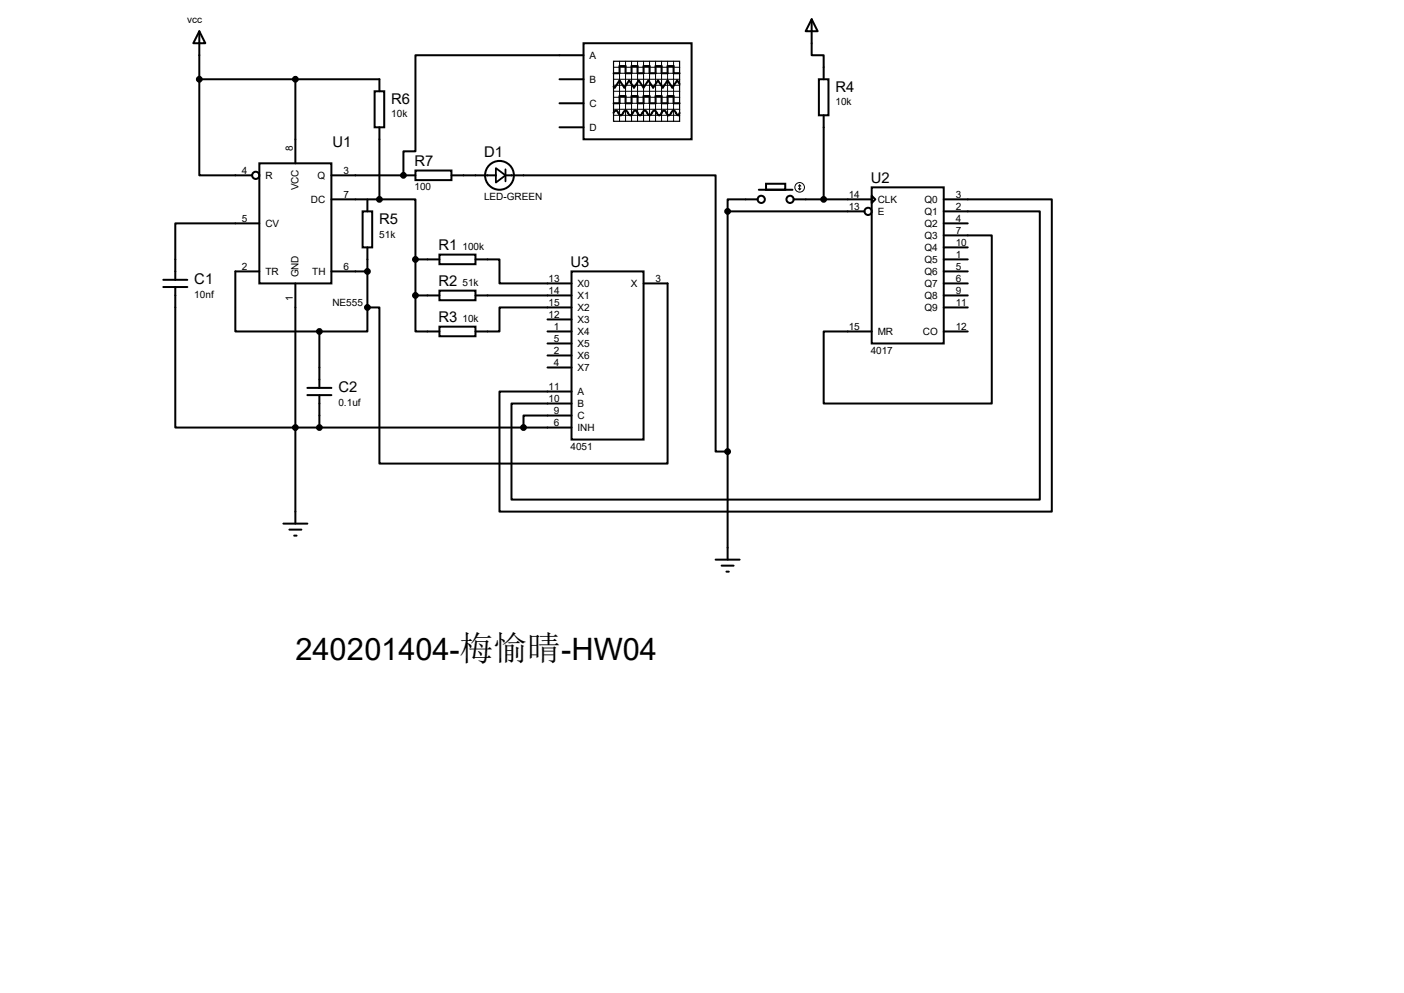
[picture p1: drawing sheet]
<svg xmlns="http://www.w3.org/2000/svg" width="297mm" height="210mm" viewBox="0 0 297 210" stroke-linecap="round" stroke-linejoin="round" font-family="sans-serif">
<g fill="none" stroke="#000" stroke-width=".42">
<path d="M42.2 6.6l1.2 2.5h-2.5zM42.2 16.8v20.3h11.1M42.2 16.8h38.1v2.5M42.2 6.6v10.2M62.5 16.8v17.7M79.2 19.3h2.1v7.6h-2.1zM118.4 16.8h5M123.4 9.1h22.9v20.4h-22.9zM123.4 11.7h-35.5v20.3h-2.6v5.1M129.8 15.5h1.3v-1.5h1.2v1.5h1.3v-1.5h1.3v1.5h1.2v-1.5h1.3v1.5h1.3v-1.5h1.3v1.5h1.2v-1.5h1.3v1.5h1.3M143.8 17.8l-.5-.8-1.1 1.5-1-1.5-1 1.5-1-1.5-1 1.5-1-1.5-1.1 1.5-1-1.5-1 1.5-1-1.5-1 1.5-1-1.5-1.1 1.5-.2-.2M171.7 4.1l1.3 2.5h-2.6z"/>
<path d="M171.7 4.1v7.6h2.5v5.1M173.2 16.8h2.1v7.6h-2.1zM54.9 34.5h15.2v25.4h-15.2zM70.1 37.1h17.8M80.3 26.9v15.3M87.9 36.1h7.6v2h-7.6zM95.5 37.1h9.4M106.9 37.1h44.5v58.4h2.5M118.4 21.8h5M118.4 26.9h5M129.8 23.9l.5-.5 1 1 1-1 1 1 1.1-1 1 1 1-1 1 1 1-1 1 1 1.1-1 1 1 1-1 1 1 .3-.5M129.8 21.8h1.3v-1.5h1.2v1.5h1.3v-1.5h1.3v1.5h1.2v-1.5h1.3v1.5h1.3v-1.5h1.3v1.5h1.2v-1.5h1.3v1.5h1.3"/>
<path d="M162.1 38.9h4v1.2h-4zM174.2 24.4v17.8M184.4 39.6h15.2v33h-15.2zM34.5 59.2h5.1M54.9 47.2h-17.8v12M54.9 57.4h-5.1v12.7h17.8M62.5 59.9v50.8M70.1 42.2h10.2M70.1 57.4h7.6M76.7 44.7h2v7.6h-2zM77.7 42.2v2.5M77.7 52.3v12.7"/>
<path d="M80.3 42.2h7.6v12.7M87.9 54.9v7.6M87.9 54.9h5.1M93 53.8h7.6v2.1h-7.6zM100.6 54.9h5.1v5h15.2M120.9 57.4h15.2v35.6h-15.2zM136.1 59.9h5.1v38.1h-60.9v-33h-2.6M153.9 44.7h29M153.9 44.7v73.7M160.3 42.2h-6.4v2.5M160.5 40.1h7.1M167.9 42.2h16.5"/>
<path d="M184.4 41.4l.8 .8-.8 .7zM199.6 49.8h10.2v35.5h-35.6v-15.2h10.2M199.6 42.2h22.9v66h-116.8v-25.4h15.2M199.6 44.7h20.4v61h-111.8v-20.4h12.7M199.6 54.9h5.1M199.6 57.4h5.1M199.6 47.2h5.1M199.6 52.3h5.1M199.6 59.9h5.1M34.5 60.7h5.1M37.1 60.7v29.7h83.8M67.6 70.1v11.9"/>
<path d="M77.7 65v5.1h-10.1M87.9 62.5v7.6h5.1M87.9 62.5h5.1M93 61.5h7.6v2h-7.6zM93 69.1h7.6v2h-7.6zM100.6 62.5h20.3M115.8 70.1h5.1M115.8 67.6h5.1M115.8 72.6h5.1M115.8 75.2h5.1M115.8 77.7h5.1M120.9 65h-15.2v5.1h-5.1"/>
<path d="M199.6 62.5h5.1M199.6 70.1h5.1M199.6 65h5.1M65 82h5.1M65 83.6h5.1M67.6 83.6v6.8M120.9 87.9h-10.2v2.5M59.9 110.7h5.1M61.2 112h2.6M62.2 113.3h.5M151.4 118.4h5.1M152.7 119.6h2.5"/>
<path d="M153.7 120.9h.5"/>
<circle cx="54.1" cy="37.1" r=".76"/>
<circle cx="105.7" cy="37.1" r="3"/>
<circle cx="161" cy="42.2" r=".76"/>
<circle cx="167.1" cy="42.2" r=".76"/>
<circle cx="183.6" cy="44.7" r=".76"/>
</g>
<circle cx="85.3" cy="37.1" r=".21" fill="#000"/>
<g fill="#000" stroke="#000" stroke-width=".42">
<circle cx="42.2" cy="16.8" r=".51"/>
<circle cx="62.5" cy="16.8" r=".51"/>
<circle cx="85.3" cy="37.1" r=".51"/>
<circle cx="77.7" cy="57.4" r=".51"/>
<circle cx="80.3" cy="42.2" r=".51"/>
<circle cx="87.9" cy="54.9" r=".51"/>
<circle cx="153.9" cy="44.7" r=".51"/>
<circle cx="174.2" cy="42.2" r=".51"/>
<circle cx="67.6" cy="70.1" r=".51"/>
<circle cx="77.7" cy="65" r=".51"/>
<circle cx="87.9" cy="62.5" r=".51"/>
<circle cx="62.5" cy="90.4" r=".51"/>
<circle cx="67.6" cy="90.4" r=".51"/>
<circle cx="110.7" cy="90.4" r=".51"/>
<circle cx="153.9" cy="95.5" r=".51"/>
</g>
<path d="M129.8 13h14v12.7h-14z" fill="none" stroke="#000" stroke-width=".25"/>
<g fill="none" stroke="#000" stroke-width=".21">
<path d="M129.8 16.8h14M129.8 14.2h14M129.8 15.5h14M129.8 18h14M129.8 19.3h14M131.1 13v12.7M132.3 13l.1 12.7M133.6 13v12.7M134.9 13v12.7M136.1 13l.1 12.7M137.4 13l.1 12.7M138.7 13v12.7"/>
<path d="M140 13v12.7M141.2 13l.1 12.7M142.5 13v12.7M129.8 20.6h14M129.8 21.8h14M129.8 23.1h14M129.8 24.4h14M168.9 39.9l.3 .2M169.2 39.1v1M169.2 39.1l-.3 .3M169.2 39.1l.2 .3M169.4 39.9l-.2 .2"/>
<circle cx="169.2" cy="39.6" r="1.02"/>
</g>
<path d="M104.9 35.6l2 1.5-2 1.5zM106.9 35.8v2.6" fill="none" stroke="#000" stroke-width=".38"/>
<text font-size="6.5" x="62.5" y="139.5">240201404-梅愉晴-HW04</text>
<g font-size="3.1">
<text x="82.8" y="21.9">R6</text>
<text x="176.7" y="19.4">R4</text>
<text x="70.3" y="31.1">U1</text>
<text x="87.7" y="35.2">R7</text>
<text x="102.4" y="33.1">D1</text>
<text x="184.2" y="38.7">U2</text>
<text x="80.2" y="47.3">R5</text>
<text x="92.8" y="53">R1</text>
<text x="120.7" y="56.5">U3</text>
<text x="41.1" y="60">C1</text>
<text x="92.8" y="60.6">R2</text>
<text x="92.8" y="68.2">R3</text>
<text x="71.6" y="82.9">C2</text>
</g>
<g font-size="2.1">
<text x="39.6" y="4.8">vcc</text>
<text x="124.7" y="12.4">A</text>
<text x="124.7" y="17.5">B</text>
<text x="124.7" y="22.6">C</text>
<text x="176.7" y="22.3">10k</text>
<text x="82.8" y="24.8">10k</text>
<text x="124.7" y="27.7">D</text>
<text x="62" y="32" transform="rotate(-90 62 32)">8</text>
<text x="51.1" y="36.7">4</text>
<text x="56.1" y="37.8">R</text>
<text x="63.2" y="40.3" transform="rotate(-90 63.2 40.3)">VCC</text>
<text x="67.2" y="37.8">Q</text>
<text x="72.6" y="41.8">7</text>
<text x="72.6" y="36.7">3</text>
<text x="87.7" y="40.3">100</text>
<text x="179.5" y="41.8">14</text>
<text x="202.2" y="41.8">3</text>
<text x="51.1" y="46.9">5</text>
<text x="65.8" y="42.9">DC</text>
<text x="102.4" y="42.3">LED-GREEN</text>
<text x="179.5" y="44.3">13</text>
<text x="185.7" y="42.9">CLK</text>
<text x="185.7" y="45.5">E</text>
<text x="195.6" y="42.9">Q0</text>
<text x="195.6" y="45.5">Q1</text>
<text x="202.2" y="44.3">2</text>
<text x="202.2" y="46.9">4</text>
<text x="56.1" y="48">CV</text>
<text x="80.2" y="50.2">51k</text>
<text x="97.8" y="53">100k</text>
<text x="195.6" y="48">Q2</text>
<text x="195.6" y="50.5">Q3</text>
<text x="195.6" y="53.1">Q4</text>
<text x="202.2" y="49.4">7</text>
<text x="202.2" y="51.9">10</text>
<text x="51.1" y="57">2</text>
<text x="56.1" y="58.2">TR</text>
<text x="63.2" y="58.7" transform="rotate(-90 63.2 58.7)">GND</text>
<text x="66" y="58.2">TH</text>
<text x="72.6" y="57">6</text>
<text x="116" y="59.6">13</text>
<text x="138.7" y="59.6">3</text>
<text x="195.6" y="55.6">Q5</text>
<text x="195.6" y="58.2">Q6</text>
<text x="202.2" y="54.5">1</text>
<text x="202.2" y="57">5</text>
<text x="202.2" y="59.6">6</text>
<text x="41.1" y="62.9">10nf</text>
<text x="62" y="63.7" transform="rotate(-90 62 63.7)">1</text>
<text x="70.3" y="64.6">NE555</text>
<text x="97.8" y="60.6">51k</text>
<text x="116" y="62.1">14</text>
<text x="116" y="64.6">15</text>
<text x="122.2" y="60.7">X0</text>
<text x="122.2" y="63.2">X1</text>
<text x="122.2" y="65.8">X2</text>
<text x="133.5" y="60.7">X</text>
<text x="195.6" y="60.7">Q7</text>
<text x="195.6" y="63.2">Q8</text>
<text x="195.6" y="65.8">Q9</text>
<text x="202.2" y="62.1">9</text>
<text x="202.2" y="64.6">11</text>
<text x="97.8" y="68.2">10k</text>
<text x="116" y="67.2">12</text>
<text x="117.2" y="69.7">1</text>
<text x="122.2" y="68.3">X3</text>
<text x="122.2" y="70.9">X4</text>
<text x="179.5" y="69.7">15</text>
<text x="185.7" y="70.9">MR</text>
<text x="195.2" y="70.9">CO</text>
<text x="202.2" y="69.7">12</text>
<text x="117.2" y="72.3">5</text>
<text x="117.2" y="74.8">2</text>
<text x="117.2" y="77.3">4</text>
<text x="122.2" y="73.4">X5</text>
<text x="122.2" y="75.9">X6</text>
<text x="184.2" y="74.8">4017</text>
<text x="116" y="82.4">11</text>
<text x="122.2" y="78.5">X7</text>
<text x="122.2" y="83.6">A</text>
<text x="71.6" y="85.8">0.1uf</text>
<text x="116" y="85">10</text>
<text x="117.2" y="87.5">9</text>
<text x="122.2" y="86.1">B</text>
<text x="122.2" y="88.6">C</text>
<text x="117.2" y="90">6</text>
<text x="120.7" y="95.1">4051</text>
<text x="122.2" y="91.2">INH</text>
</g>
</svg>
